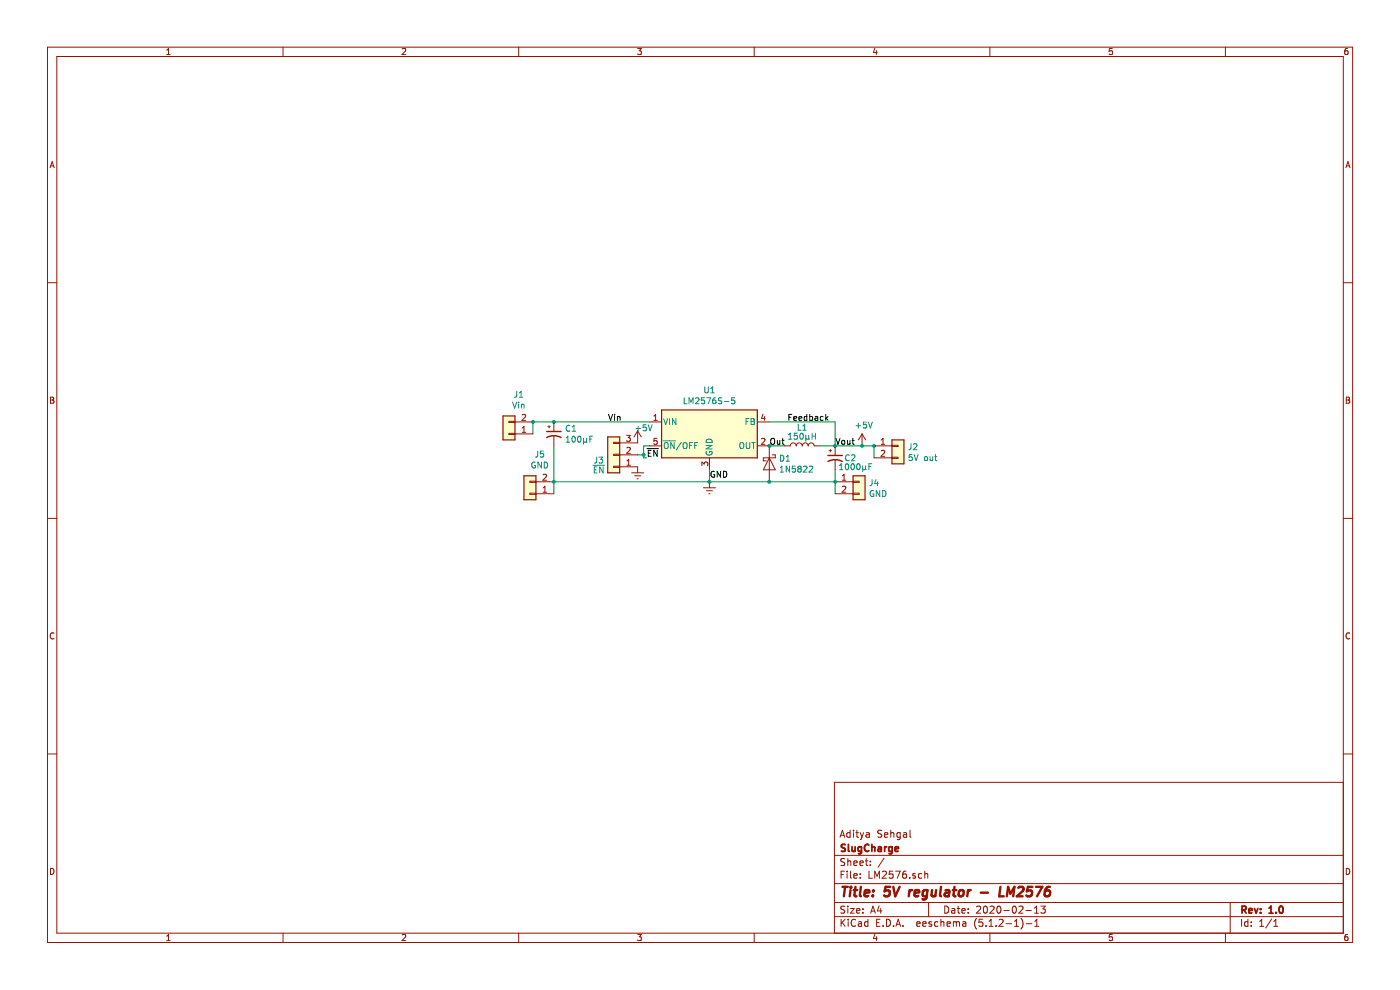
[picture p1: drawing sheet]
EESchema Schematic File Version 4
LIBS:LM2576-cache
EELAYER 29 0
EELAYER END
$Descr A4 11693 8268
encoding utf-8
Sheet 1 1
Title "5V regulator - LM2576"
Date "2020-02-13"
Rev "1.0"
Comp "SlugCharge"
Comment1 "Aditya Sehgal"
Comment2 ""
Comment3 ""
Comment4 ""
$EndDescr
$Comp
L Regulator_Switching:LM2576S-5 U1
U 1 1
P 5925 3625
F 0 "U1" H 5925 3992 50  0000 C CNN
F 1 "LM2576S-5" H 5925 3901 50  0000 C CNN
F 2 "Package_TO_SOT_SMD:TO-263-5_TabPin3" H 5925 3375 50  0001 L CIN
F 3 "http://www.ti.com/lit/ds/symlink/lm2576.pdf" H 5925 3625 50  0001 C CNN
	1    5925 3625
	1    0    0    -1  
$EndComp
$Comp
L Connector_Generic:Conn_01x02 J1
U 1 1
P 4250 3625
F 0 "J1" H 4168 3300 50  0000 C CNN
F 1 "Vin" H 4168 3391 50  0000 C CNN
F 2 "Connector_PinHeader_2.54mm:PinHeader_1x02_P2.54mm_Vertical" H 4250 3625 50  0001 C CNN
F 3 "~" H 4250 3625 50  0001 C CNN
	1    4250 3625
	-1   0    0    1   
$EndComp
$Comp
L Device:CP1_Small C1
U 1 1
P 4625 3625
F 0 "C1" H 4716 3671 50  0000 L CNN
F 1 "100µF" H 4716 3580 50  0000 L CNN
F 2 "Capacitor_SMD:C_Elec_8x10.2" H 4625 3625 50  0001 C CNN
F 3 "~" H 4625 3625 50  0001 C CNN
	1    4625 3625
	1    0    0    -1  
$EndComp
$Comp
L Device:D_Schottky D1
U 1 1
P 6425 3875
F 0 "D1" V 6379 3954 50  0000 L CNN
F 1 "1N5822" V 6470 3954 50  0000 L CNN
F 2 "Diode_THT:D_DO-201AD_P15.24mm_Horizontal" H 6425 3875 50  0001 C CNN
F 3 "~" H 6425 3875 50  0001 C CNN
	1    6425 3875
	0    1    1    0   
$EndComp
$Comp
L Device:L L1
U 1 1
P 6700 3725
F 0 "L1" V 6850 3725 50  0000 C CNN
F 1 "150µH" V 6775 3725 50  0000 C CNN
F 2 "Inductor_THT:L_Radial_D14.2mm_P10.00mm_Neosid_SD14" H 6700 3725 50  0001 C CNN
F 3 "~" H 6700 3725 50  0001 C CNN
	1    6700 3725
	0    -1   -1   0   
$EndComp
$Comp
L Device:CP1_Small C2
U 1 1
P 6975 3825
F 0 "C2" H 7050 3825 50  0000 L CNN
F 1 "1000µF" H 7000 3750 50  0000 L CNN
F 2 "Capacitor_SMD:C_Elec_10x10.2" H 6975 3825 50  0001 C CNN
F 3 "~" H 6975 3825 50  0001 C CNN
	1    6975 3825
	1    0    0    -1  
$EndComp
Wire Wire Line
	4450 3525 4625 3525
Connection ~ 4625 3525
$Comp
L power:GNDREF #PWR0101
U 1 1
P 5925 4025
F 0 "#PWR0101" H 5925 3775 50  0001 C CNN
F 1 "GNDREF" H 5930 3852 50  0001 C CNN
F 2 "" H 5925 4025 50  0001 C CNN
F 3 "" H 5925 4025 50  0001 C CNN
	1    5925 4025
	1    0    0    -1  
$EndComp
Wire Wire Line
	6425 3725 6550 3725
Connection ~ 6425 3725
Wire Wire Line
	6850 3725 6975 3725
Wire Wire Line
	6975 3925 6975 4025
Wire Wire Line
	6975 4025 6425 4025
Wire Wire Line
	6425 4025 5925 4025
Connection ~ 6425 4025
Connection ~ 5925 4025
Wire Wire Line
	4625 3725 4625 4025
Wire Wire Line
	5925 3925 5925 4025
Wire Wire Line
	6975 3725 6975 3525
Wire Wire Line
	6975 3525 6425 3525
Connection ~ 6975 3725
$Comp
L Connector_Generic:Conn_01x02 J2
U 1 1
P 7500 3725
F 0 "J2" H 7580 3717 50  0000 L CNN
F 1 "5V out" H 7580 3626 50  0000 L CNN
F 2 "Connector_PinHeader_2.54mm:PinHeader_1x02_P2.54mm_Vertical" H 7500 3725 50  0001 C CNN
F 3 "~" H 7500 3725 50  0001 C CNN
	1    7500 3725
	1    0    0    -1  
$EndComp
Wire Wire Line
	6975 3725 7200 3725
$Comp
L Connector_Generic:Conn_01x03 J3
U 1 1
P 5125 3800
F 0 "J3" H 5250 3850 50  0000 C CNN
F 1 "~EN" H 5250 3925 50  0000 C CNN
F 2 "Connector_PinHeader_2.54mm:PinHeader_1x03_P2.54mm_Vertical" H 5125 3800 50  0001 C CNN
F 3 "~" H 5125 3800 50  0001 C CNN
	1    5125 3800
	-1   0    0    1   
$EndComp
Wire Wire Line
	4625 3525 5425 3525
Wire Wire Line
	4625 4025 5925 4025
$Comp
L power:+5V #PWR0102
U 1 1
P 7200 3725
F 0 "#PWR0102" H 7200 3575 50  0001 C CNN
F 1 "+5V" H 7215 3898 50  0000 C CNN
F 2 "" H 7200 3725 50  0001 C CNN
F 3 "" H 7200 3725 50  0001 C CNN
	1    7200 3725
	1    0    0    -1  
$EndComp
Connection ~ 7200 3725
Wire Wire Line
	7200 3725 7300 3725
$Comp
L power:+5V #PWR0103
U 1 1
P 5325 3700
F 0 "#PWR0103" H 5325 3550 50  0001 C CNN
F 1 "+5V" H 5375 3825 50  0000 C CNN
F 2 "" H 5325 3700 50  0001 C CNN
F 3 "" H 5325 3700 50  0001 C CNN
	1    5325 3700
	1    0    0    -1  
$EndComp
$Comp
L power:GNDREF #PWR0104
U 1 1
P 5325 3900
F 0 "#PWR0104" H 5325 3650 50  0001 C CNN
F 1 "GNDREF" H 5330 3727 50  0001 C CNN
F 2 "" H 5325 3900 50  0001 C CNN
F 3 "" H 5325 3900 50  0001 C CNN
	1    5325 3900
	1    0    0    -1  
$EndComp
Wire Wire Line
	5425 3725 5375 3725
Wire Wire Line
	5375 3725 5375 3800
Wire Wire Line
	5375 3800 5325 3800
Wire Wire Line
	7300 3825 7300 3725
Connection ~ 7300 3725
Wire Wire Line
	4450 3625 4450 3525
Connection ~ 4450 3525
$Comp
L Connector_Generic:Conn_01x02 J5
U 1 1
P 4425 4125
F 0 "J5" H 4343 3800 50  0000 C CNN
F 1 "GND" H 4343 3891 50  0000 C CNN
F 2 "Connector_PinHeader_2.54mm:PinHeader_1x02_P2.54mm_Vertical" H 4425 4125 50  0001 C CNN
F 3 "~" H 4425 4125 50  0001 C CNN
	1    4425 4125
	-1   0    0    1   
$EndComp
Connection ~ 4625 4025
$Comp
L Connector_Generic:Conn_01x02 J4
U 1 1
P 7175 4025
F 0 "J4" H 7255 4017 50  0000 L CNN
F 1 "GND" H 7255 3926 50  0000 L CNN
F 2 "Connector_PinHeader_2.54mm:PinHeader_1x02_P2.54mm_Vertical" H 7175 4025 50  0001 C CNN
F 3 "~" H 7175 4025 50  0001 C CNN
	1    7175 4025
	1    0    0    -1  
$EndComp
Connection ~ 6975 4025
Wire Wire Line
	6975 4125 6975 4025
Wire Wire Line
	4625 4125 4625 4025
Text Label 5075 3525 0    50   ~ 0
Vin
Text Label 5925 4000 0    50   ~ 0
GND
Text Label 6575 3525 0    50   ~ 0
Feedback
Text Label 6975 3725 0    50   ~ 0
Vout
Text Label 6425 3725 0    50   ~ 0
Out
Text Label 5400 3825 0    50   ~ 0
~EN
Wire Wire Line
	5400 3825 5375 3825
Wire Wire Line
	5375 3825 5375 3800
Connection ~ 5375 3800
$EndSCHEMATC
